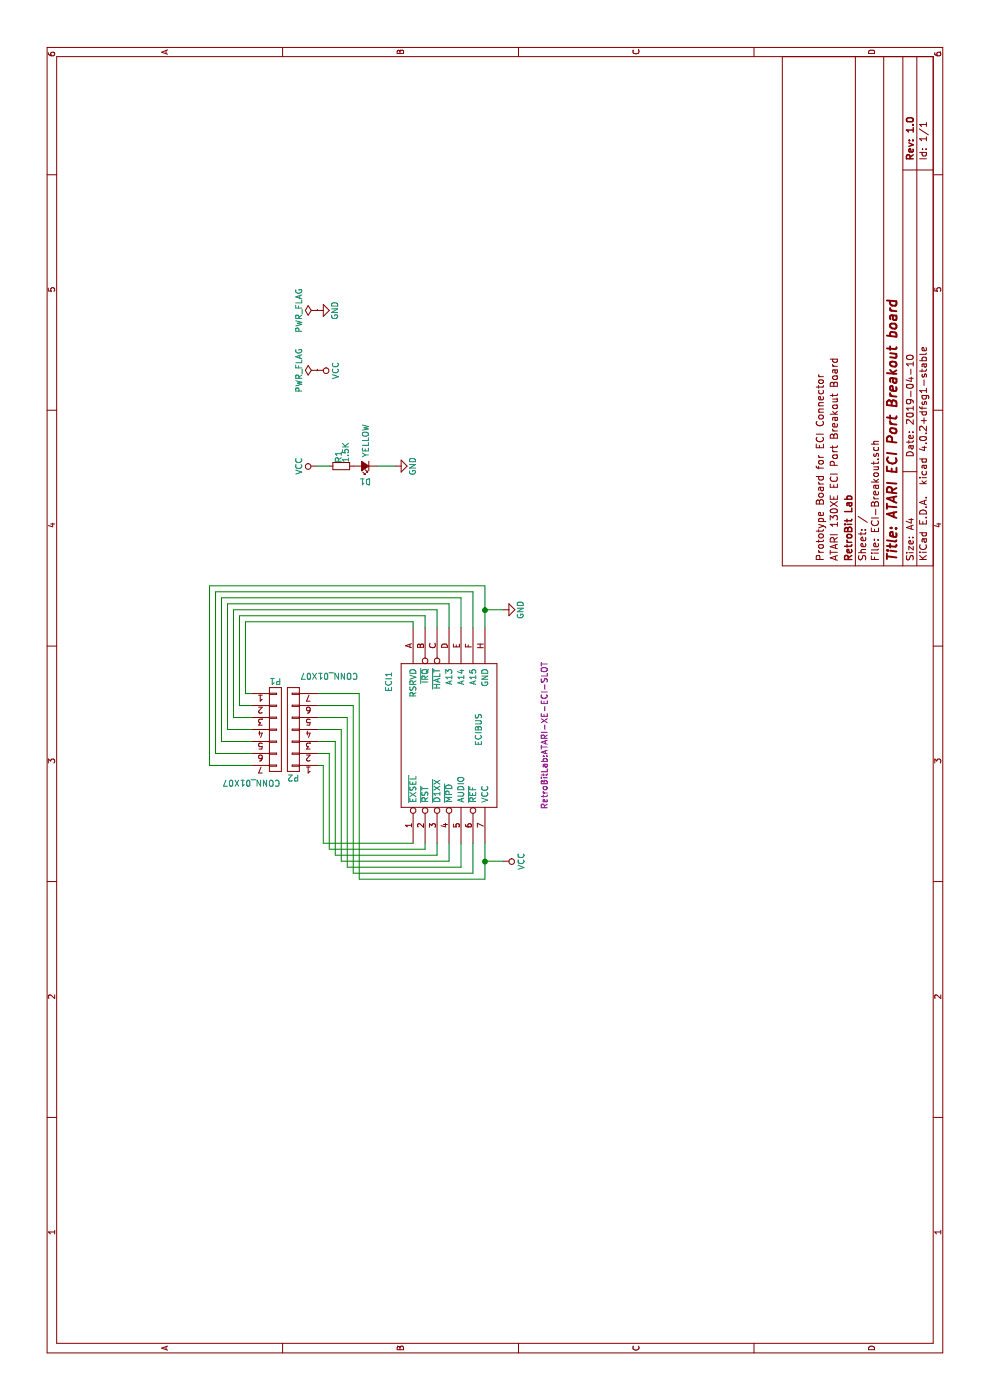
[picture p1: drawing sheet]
EESchema Schematic File Version 2
LIBS:power
LIBS:device
LIBS:transistors
LIBS:conn
LIBS:linear
LIBS:regul
LIBS:74xx
LIBS:cmos4000
LIBS:adc-dac
LIBS:memory
LIBS:xilinx
LIBS:microcontrollers
LIBS:dsp
LIBS:microchip
LIBS:analog_switches
LIBS:motorola
LIBS:texas
LIBS:intel
LIBS:audio
LIBS:interface
LIBS:digital-audio
LIBS:philips
LIBS:display
LIBS:cypress
LIBS:siliconi
LIBS:opto
LIBS:atmel
LIBS:contrib
LIBS:valves
LIBS:4xxx
LIBS:4xxx_IEEE
LIBS:74xGxx
LIBS:74xx_IEEE
LIBS:Amplifier_Audio
LIBS:Amplifier_Buffer
LIBS:Amplifier_Current
LIBS:Amplifier_Difference
LIBS:Amplifier_Instrumentation
LIBS:Amplifier_Operational
LIBS:Amplifier_Video
LIBS:Analog
LIBS:Analog_ADC
LIBS:Analog_DAC
LIBS:Analog_Switch
LIBS:Audio
LIBS:Battery_Management
LIBS:Comparator
LIBS:Connector
LIBS:Connector_Generic
LIBS:Connector_Generic_MountingPin
LIBS:Connector_Generic_Shielded
LIBS:Converter_ACDC
LIBS:Converter_DCDC
LIBS:CPLD_Altera
LIBS:CPLD_Xilinx
LIBS:CPU
LIBS:CPU_NXP_6800
LIBS:CPU_NXP_68000
LIBS:CPU_NXP_IMX
LIBS:CPU_PowerPC
LIBS:Device
LIBS:Diode
LIBS:Diode_Bridge
LIBS:Diode_Laser
LIBS:Display_Character
LIBS:Display_Graphic
LIBS:Driver_Display
LIBS:Driver_FET
LIBS:Driver_Haptic
LIBS:Driver_LED
LIBS:Driver_Motor
LIBS:Driver_Relay
LIBS:DSP_AnalogDevices
LIBS:DSP_Freescale
LIBS:DSP_Microchip_DSPIC33
LIBS:DSP_Motorola
LIBS:DSP_Texas
LIBS:Fiber_Optic
LIBS:Filter
LIBS:FPGA_Lattice
LIBS:FPGA_Microsemi
LIBS:FPGA_Xilinx
LIBS:FPGA_Xilinx_Artix7
LIBS:FPGA_Xilinx_Kintex7
LIBS:FPGA_Xilinx_Spartan6
LIBS:FPGA_Xilinx_Virtex5
LIBS:FPGA_Xilinx_Virtex6
LIBS:FPGA_Xilinx_Virtex7
LIBS:GPU
LIBS:Graphic
LIBS:Interface
LIBS:Interface_CAN_LIN
LIBS:Interface_CurrentLoop
LIBS:Interface_Ethernet
LIBS:Interface_Expansion
LIBS:Interface_HDMI
LIBS:Interface_HID
LIBS:Interface_LineDriver
LIBS:Interface_Optical
LIBS:Interface_Telecom
LIBS:Interface_UART
LIBS:Interface_USB
LIBS:Isolator
LIBS:Isolator_Analog
LIBS:Jumper
LIBS:LED
LIBS:Logic_LevelTranslator
LIBS:Logic_Programmable
LIBS:MCU_AnalogDevices
LIBS:MCU_Cypress
LIBS:MCU_Espressif
LIBS:MCU_Intel
LIBS:MCU_Microchip_8051
LIBS:MCU_Microchip_ATmega
LIBS:MCU_Microchip_ATtiny
LIBS:MCU_Microchip_AVR
LIBS:MCU_Microchip_PIC10
LIBS:MCU_Microchip_PIC12
LIBS:MCU_Microchip_PIC16
LIBS:MCU_Microchip_PIC18
LIBS:MCU_Microchip_PIC24
LIBS:MCU_Microchip_PIC32
LIBS:MCU_Microchip_SAMD
LIBS:MCU_Microchip_SAME
LIBS:MCU_Microchip_SAML
LIBS:MCU_Module
LIBS:MCU_Nordic
LIBS:MCU_NXP_ColdFire
LIBS:MCU_NXP_HC11
LIBS:MCU_NXP_HC12
LIBS:MCU_NXP_HCS12
LIBS:MCU_NXP_Kinetis
LIBS:MCU_NXP_LPC
LIBS:MCU_NXP_MAC7100
LIBS:MCU_NXP_MCore
LIBS:MCU_NXP_S08
LIBS:MCU_Parallax
LIBS:MCU_SiFive
LIBS:MCU_SiliconLabs
LIBS:MCU_STC
LIBS:MCU_ST_STM8
LIBS:MCU_ST_STM32F0
LIBS:MCU_ST_STM32F1
LIBS:MCU_ST_STM32F2
LIBS:MCU_ST_STM32F3
LIBS:MCU_ST_STM32F4
LIBS:MCU_ST_STM32F7
LIBS:MCU_ST_STM32H7
LIBS:MCU_ST_STM32L0
LIBS:MCU_ST_STM32L1
LIBS:MCU_ST_STM32L4
LIBS:MCU_ST_STM32L4+
LIBS:MCU_Texas
LIBS:MCU_Texas_MSP430
LIBS:Mechanical
LIBS:Memory_EEPROM
LIBS:Memory_EPROM
LIBS:Memory_Flash
LIBS:Memory_NVRAM
LIBS:Memory_RAM
LIBS:Memory_ROM
LIBS:Memory_UniqueID
LIBS:Motor
LIBS:Oscillator
LIBS:Potentiometer_Digital
LIBS:Power_Management
LIBS:Power_Protection
LIBS:Power_Supervisor
LIBS:pspice
LIBS:Reference_Current
LIBS:Reference_Voltage
LIBS:Regulator_Controller
LIBS:Regulator_Current
LIBS:Regulator_Linear
LIBS:Regulator_SwitchedCapacitor
LIBS:Regulator_Switching
LIBS:Relay
LIBS:Relay_SolidState
LIBS:RF
LIBS:RF_AM_FM
LIBS:RF_Amplifier
LIBS:RF_Bluetooth
LIBS:RF_Filter
LIBS:RF_GPS
LIBS:RF_GSM
LIBS:RF_Mixer
LIBS:RF_Module
LIBS:RF_RFID
LIBS:RF_Switch
LIBS:RF_WiFi
LIBS:RF_ZigBee
LIBS:Security
LIBS:Sensor
LIBS:Sensor_Audio
LIBS:Sensor_Current
LIBS:Sensor_Gas
LIBS:Sensor_Humidity
LIBS:Sensor_Magnetic
LIBS:Sensor_Motion
LIBS:Sensor_Optical
LIBS:Sensor_Pressure
LIBS:Sensor_Proximity
LIBS:Sensor_Temperature
LIBS:Sensor_Touch
LIBS:Sensor_Voltage
LIBS:Simulation_SPICE
LIBS:Switch
LIBS:Timer
LIBS:Timer_PLL
LIBS:Timer_RTC
LIBS:Transformer
LIBS:Transistor_Array
LIBS:Transistor_BJT
LIBS:Transistor_FET
LIBS:Transistor_IGBT
LIBS:Triac_Thyristor
LIBS:Valve
LIBS:Video
LIBS:AmigaComponents
LIBS:ECI-Breakout-cache
EELAYER 25 0
EELAYER END
$Descr A4 11693 8268
encoding utf-8
Sheet 1 1
Title "ATARI ECI Port Breakout board"
Date "2019-04-10"
Rev "1.0"
Comp "RetroBit Lab"
Comment1 "ATARI 130XE ECI Port Breakout Board"
Comment2 "Prototype Board for ECI Connector"
Comment3 ""
Comment4 ""
$EndDescr
$Comp
L ECIBUS ECI1
U 1 1
P 5550 3700
F 0 "ECI1" H 6000 4150 50  0000 C CNN
F 1 "ECIBUS" H 5600 3400 50  0000 C CNN
F 2 "RetroBitLab:ATARI-XE-ECI-SLOT" H 5550 2850 50  0000 C CNN
F 3 "" H 5550 2850 50  0000 C CNN
	1    5550 3700
	1    0    0    -1  
$EndComp
$Comp
L GND #PWR01
U 1 1
P 7800 3300
F 0 "#PWR01" H 7800 3050 50  0001 C CNN
F 1 "GND" H 7800 3150 50  0000 C CNN
F 2 "" H 7800 3300 50  0001 C CNN
F 3 "" H 7800 3300 50  0001 C CNN
	1    7800 3300
	1    0    0    -1  
$EndComp
$Comp
L VCC #PWR02
U 1 1
P 7800 2650
F 0 "#PWR02" H 7800 2500 50  0001 C CNN
F 1 "VCC" H 7800 2800 50  0000 C CNN
F 2 "" H 7800 2650 50  0001 C CNN
F 3 "" H 7800 2650 50  0001 C CNN
	1    7800 2650
	1    0    0    -1  
$EndComp
$Comp
L R_Small R1
U 1 1
P 7800 2850
F 0 "R1" H 7830 2870 50  0000 L CNN
F 1 "1.5K" H 7830 2810 50  0000 L CNN
F 2 "Resistors_SMD:R_1206_HandSoldering" H 7800 2850 50  0001 C CNN
F 3 "" H 7800 2850 50  0000 C CNN
	1    7800 2850
	1    0    0    -1  
$EndComp
$Comp
L Led_Small D1
U 1 1
P 7800 3050
F 0 "D1" H 7750 3175 50  0000 L CNN
F 1 "YELLOW" V 7800 2700 50  0000 L CNN
F 2 "LEDs:LED_1206" V 7800 3050 50  0001 C CNN
F 3 "" V 7800 3050 50  0000 C CNN
	1    7800 3050
	0    -1   -1   0   
$EndComp
Wire Wire Line
	7800 2650 7800 2750
Wire Wire Line
	7800 3150 7800 3300
Wire Wire Line
	6450 4050 6800 4050
Wire Wire Line
	6600 4050 6600 4200
$Comp
L GND #PWR03
U 1 1
P 6600 4200
F 0 "#PWR03" H 6600 3950 50  0001 C CNN
F 1 "GND" H 6600 4050 50  0000 C CNN
F 2 "" H 6600 4200 50  0001 C CNN
F 3 "" H 6600 4200 50  0001 C CNN
	1    6600 4200
	1    0    0    -1  
$EndComp
Wire Wire Line
	4350 4050 4650 4050
Wire Wire Line
	4500 4050 4500 4200
$Comp
L VCC #PWR04
U 1 1
P 4500 4200
F 0 "#PWR04" H 4500 4050 50  0001 C CNN
F 1 "VCC" H 4500 4350 50  0000 C CNN
F 2 "" H 4500 4200 50  0001 C CNN
F 3 "" H 4500 4200 50  0001 C CNN
	1    4500 4200
	-1   0    0    1   
$EndComp
$Comp
L PWR_FLAG #FLG05
U 1 1
P 8600 2650
F 0 "#FLG05" H 8600 2725 50  0001 C CNN
F 1 "PWR_FLAG" H 8600 2800 50  0000 C CNN
F 2 "" H 8600 2650 50  0001 C CNN
F 3 "" H 8600 2650 50  0001 C CNN
	1    8600 2650
	1    0    0    -1  
$EndComp
$Comp
L VCC #PWR06
U 1 1
P 8600 2650
F 0 "#PWR06" H 8600 2500 50  0001 C CNN
F 1 "VCC" H 8600 2800 50  0000 C CNN
F 2 "" H 8600 2650 50  0001 C CNN
F 3 "" H 8600 2650 50  0001 C CNN
	1    8600 2650
	-1   0    0    1   
$EndComp
$Comp
L PWR_FLAG #FLG07
U 1 1
P 9100 2650
F 0 "#FLG07" H 9100 2725 50  0001 C CNN
F 1 "PWR_FLAG" H 9100 2800 50  0000 C CNN
F 2 "" H 9100 2650 50  0001 C CNN
F 3 "" H 9100 2650 50  0001 C CNN
	1    9100 2650
	1    0    0    -1  
$EndComp
$Comp
L GND #PWR08
U 1 1
P 9100 2650
F 0 "#PWR08" H 9100 2400 50  0001 C CNN
F 1 "GND" H 9100 2500 50  0000 C CNN
F 2 "" H 9100 2650 50  0001 C CNN
F 3 "" H 9100 2650 50  0001 C CNN
	1    9100 2650
	1    0    0    -1  
$EndComp
Wire Wire Line
	4650 3450 4650 2700
Wire Wire Line
	4650 2700 5300 2700
Wire Wire Line
	5300 2700 5300 2650
Wire Wire Line
	4650 3550 4600 3550
Wire Wire Line
	4600 3550 4600 2750
Wire Wire Line
	4600 2750 5400 2750
Wire Wire Line
	5400 2750 5400 2650
Wire Wire Line
	4650 3650 4550 3650
Wire Wire Line
	4550 3650 4550 2800
Wire Wire Line
	4550 2800 5500 2800
Wire Wire Line
	5500 2800 5500 2650
Wire Wire Line
	4650 3750 4500 3750
Wire Wire Line
	4500 3750 4500 2850
Wire Wire Line
	4500 2850 5600 2850
Wire Wire Line
	5600 2850 5600 2650
Wire Wire Line
	4650 3850 4450 3850
Wire Wire Line
	4450 3850 4450 2900
Wire Wire Line
	4450 2900 5700 2900
Wire Wire Line
	5700 2900 5700 2650
Wire Wire Line
	4650 3950 4400 3950
Wire Wire Line
	4400 3950 4400 2950
Wire Wire Line
	4400 2950 5800 2950
Wire Wire Line
	5800 2950 5800 2650
Wire Wire Line
	4350 4050 4350 3000
Wire Wire Line
	4350 3000 5900 3000
Wire Wire Line
	5900 3000 5900 2650
Connection ~ 4500 4050
Wire Wire Line
	5900 2050 6500 2050
Wire Wire Line
	6500 2050 6500 3450
Wire Wire Line
	6500 3450 6450 3450
Wire Wire Line
	6450 3550 6550 3550
Wire Wire Line
	6550 3550 6550 2000
Wire Wire Line
	6550 2000 5800 2000
Wire Wire Line
	6450 3650 6600 3650
Wire Wire Line
	6600 3650 6600 1950
Wire Wire Line
	6600 1950 5700 1950
Wire Wire Line
	6450 3750 6650 3750
Wire Wire Line
	6650 3750 6650 1900
Wire Wire Line
	6650 1900 5600 1900
Wire Wire Line
	6450 3850 6700 3850
Wire Wire Line
	6700 3850 6700 1850
Wire Wire Line
	6700 1850 5500 1850
Wire Wire Line
	6450 3950 6750 3950
Wire Wire Line
	6750 3950 6750 1800
Wire Wire Line
	6750 1800 5400 1800
Wire Wire Line
	5300 1750 6800 1750
Wire Wire Line
	6800 1750 6800 4050
Connection ~ 6600 4050
$Comp
L CONN_01X07 P1
U 1 1
P 5600 2300
F 0 "P1" H 5600 2700 50  0000 C CNN
F 1 "CONN_01X07" H 5400 1850 50  0000 C CNN
F 2 "Pin_Headers:Pin_Header_Straight_1x07" H 5600 2300 50  0001 C CNN
F 3 "" H 5600 2300 50  0000 C CNN
	1    5600 2300
	0    1    1    0   
$EndComp
$Comp
L CONN_01X07 P2
U 1 1
P 5600 2450
F 0 "P2" H 5600 2850 50  0000 C CNN
F 1 "CONN_01X07" H 5300 2000 50  0000 C CNN
F 2 "Pin_Headers:Pin_Header_Straight_1x07" H 5600 2450 50  0001 C CNN
F 3 "" H 5600 2450 50  0000 C CNN
	1    5600 2450
	0    -1   -1   0   
$EndComp
Wire Wire Line
	5900 2050 5900 2100
Wire Wire Line
	5800 2000 5800 2100
Wire Wire Line
	5700 1950 5700 2100
Wire Wire Line
	5600 1900 5600 2100
Wire Wire Line
	5500 1850 5500 2100
Wire Wire Line
	5400 1800 5400 2100
Wire Wire Line
	5300 1750 5300 2100
$EndSCHEMATC
